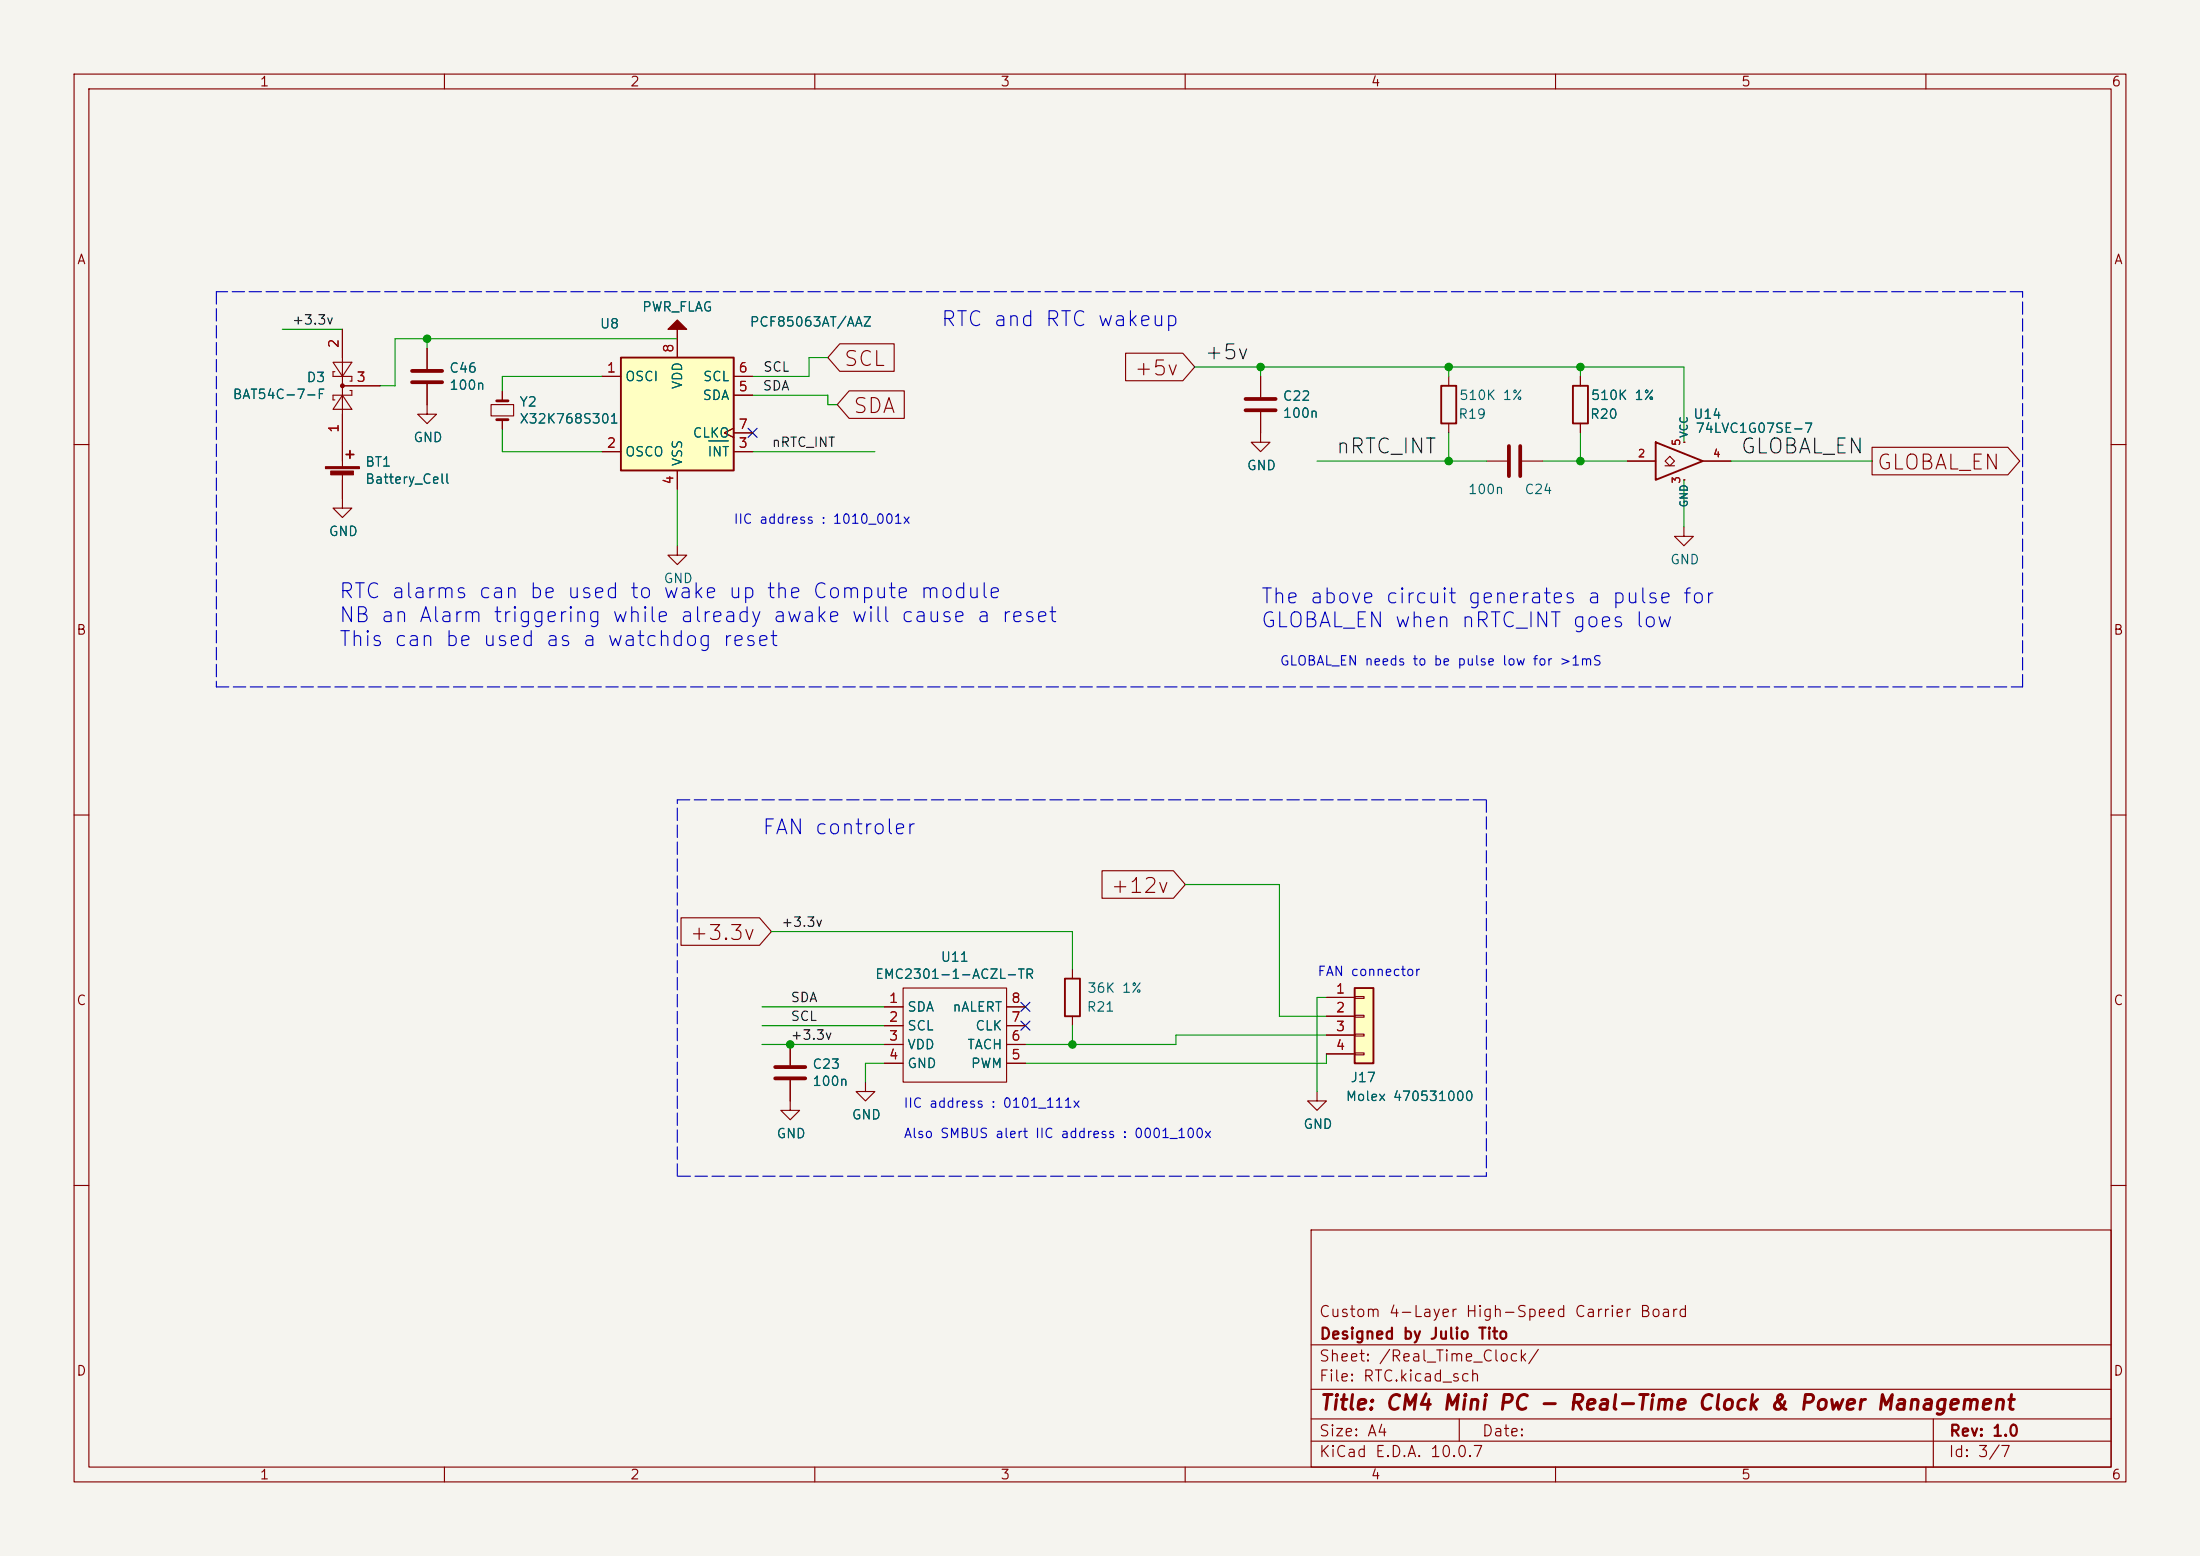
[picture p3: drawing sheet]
<svg xmlns="http://www.w3.org/2000/svg" width="297mm" height="210mm" viewBox="0 0 297 210" stroke-linecap="round" stroke-linejoin="round" font-family="sans-serif">
<path d="M0 0h297v210h-297z" fill="#f5f4ef" stroke="#f5f4ef" stroke-width=".14"/>
<g fill="none" stroke="#840000" stroke-width=".15">
<path d="M10 10h277v190h-277zM12 12h273v186h-273zM60 10v2M110 10v2M160 10v2M210 10v2M260 10v2M45 48.9h2.5l-1.3 1.9zM45.2 50.2h-.2v.6h2.5v.6h-.3M46.2 53.3l1.3 1.9h-2.5zM46.2 44.5v18.5M46.2 52.1h5.1"/>
<path d="M47.2 52.7h.3v.6h-2.5v.7h.2M57.7 47v2.8M57.7 51.8v2.8M66.3 54.6h3v1.5h-3zM67.8 52.8v1.3M67.8 56.6v1.3M170.2 55.6v4.1h1.2l-1.2 1.3-1.3-1.3h1.3M170.2 50.8v2.8M195.6 50.8v1.3M195.6 57.2v1.2M227.3 59.7h.1M10 60h2"/>
<path d="M46.2 64v4.6h1.3l-1.3 1.3-1.2-1.3h1.2M91.4 73.7v1.2h1.3l-1.3 1.3-1.2-1.3h1.2M219.7 62.2h3.8M224.8 62.2l.6-.6 .7 .6-.7 .7zM224.8 62.9h1.3M227.3 64.8h.1M229.9 62.2h3.8M285 60h2M10 110h2M285 110h2M106.7 145.8v4.1h1.2l-1.2 1.2-1.3-1.2h1.3M106.7 141v2.8"/>
<path d="M116.8 146.1v1.2h1.3l-1.3 1.3-1.2-1.3h1.2M10 160h2M177 166h108v32h-108zM285 160h2M60 198v2M110 198v2M160 198v2M177 194.5h108M177 191.5h108M177 187.5h108M177 181.5h108M197 191.5v3"/>
<path d="M210 198v2M260 198v2M261 191.5v6.5"/>
</g>
<g fill="#840000" stroke="#840000" stroke-width=".15">
<path d="M43.9 63h4.6v.2h-4.6z"/>
<path d="M44.7 63.6h3v.5h-3z"/>
<circle cx="46.2" cy="52.1" r=".25"/>
</g>
<path d="M194.6 52.1h2v5.1h-2zM223.5 59.7l6.4 2.5-6.4 2.6zM46.7 61.3h1.1M47.2 60.8v1" fill="none" stroke="#840000" stroke-width=".25"/>
<path d="M55.6 50.1h4.1M55.6 51.6h4.1M168.1 53.8h4.1M168.1 55.4h4.1M104.6 144h4.1M104.6 145.5h4.1" fill="none" stroke="#840000" stroke-width=".51"/>
<path d="M67.1 56.6h1.5M67.1 54.1h1.5" fill="none" stroke="#840000" stroke-width=".38"/>
<path d="M83.8 48.3h15.3v15.2h-15.3z" fill="#ffffc2"/>
<path d="M83.8 48.3h15.3v15.2h-15.3z" fill="none" stroke="#840000" stroke-width=".25"/>
<path d="M81.3 50.8h2.5M91.4 45.7v2.6M99.1 57.8l-1.3 .6 1.3 .7M99.1 50.8h2.5M99.1 53.3h2.5M99.1 58.4h2.5M81.3 61h2.5M91.4 63.5v2.5M99.1 61h2.5" fill="none" stroke="#840000" stroke-width=".15"/>
<path d="M95.7 59.5h2.6" fill="none" stroke="#006464" stroke-width=".15"/>
<path d="M182.9 133.4h2.5v10.1h-2.5z" fill="#ffffc2"/>
<path d="M212.3 52.1h2.1v5.1h-2.1zM143.8 132.1h2v5.1h-2zM182.9 133.4h2.5v10.1h-2.5z" fill="none" stroke="#840000" stroke-width=".25"/>
<g fill="none" stroke="#840000" stroke-width=".15">
<path d="M46.2 44.5v3.8M46.2 55.9v6.3M46.2 52.1h5.1M57.7 51.8v4.1h1.2l-1.2 1.3-1.3-1.3h1.3M57.7 47v2.8M67.8 52.8v1.3M67.8 56.6v1.3M81.3 50.8h2.5M91.4 45.7v2.6M99.1 57.8l-1.3 .6 1.3 .7M99.1 50.8h2.5M99.1 53.3h2.5"/>
<path d="M99.1 58.4h2.5M113.4 46.4h7.3v3.7h-7.3l-1.6-1.8zM114.6 52.8h7.5v3.7h-7.5l-1.6-1.9zM152 47.7h7.7l1.6 1.8-1.6 1.9h-7.7zM170.2 50.8v2.8M170.2 55.6v2.8M213.4 50.8v1.3M213.4 57.2v1.2M227.3 59.7h.1M46.2 64.8v2.5M81.3 61h2.5M91.4 63.5v2.5"/>
<path d="M99.1 61h2.5M200.7 62.2h2.8M205.5 62.2h2.8M219.7 62.2h3.8M227.3 71.1v1.3h1.3l-1.3 1.3-1.2-1.3h1.2M227.3 64.8h.1M229.9 62.2h3.8M252.7 60.4h18.4l1.6 1.8-1.6 1.9h-18.4zM148.8 117.5h9.6l1.6 1.9-1.6 1.8h-9.6zM91.9 123.9h10.6l1.6 1.8-1.6 1.9h-10.6zM119.4 135.9h2.5M119.4 138.4h2.5"/>
<path d="M121.9 133.4h14v12.7h-14zM135.9 135.9h2.5M135.9 138.4h2.5M144.8 130.8v1.3M144.8 137.2v1.2M179.1 134.6h3.8M179.1 137.2h3.8M179.1 139.7h3.8M182.9 134.5h1.2v.2h-1.2zM182.9 137h1.2v.3h-1.2zM182.9 139.6h1.2v.2h-1.2zM106.7 141v2.8"/>
<path d="M106.7 145.8v2.8M119.4 141h2.5M119.4 143.5h2.5M135.9 141h2.5M135.9 143.5h2.5M177.8 147.3v1.3h1.3l-1.3 1.3-1.3-1.3h1.3M179.1 142.2h3.8M182.9 142.1h1.2v.3h-1.2z"/>
</g>
<path d="M90.2 44.5l1.2-1.3 1.3 1.3h-1.3v1.2v-1.2z" fill="#840000" stroke="#840000" stroke-width=".15"/>
<path d="M203.7 60.2v4.1M205.2 60.2v4.1" fill="none" stroke="#840000" stroke-width=".51"/>
<path d="M29.2 39.4v53.3M273 39.4h-243.8M29.2 92.7h243.8M273 92.7v-53.3M91.4 108h109.3M200.7 108v50.8M91.4 158.8v-50.8M200.7 158.8h-109.3" fill="none" stroke="#0000c2" stroke-width=".15" stroke-dasharray="1.7 .6"/>
<g fill="none" stroke="#009600" stroke-width=".15">
<path d="M38.1 44.5h8.1M57.7 45.7v1.3M67.8 57.9v3.1h13.5M81.3 50.8h-13.5v2M91.4 45.7h-38.1v6.4h-2M101.6 53.3h10.2v1.3h1.2M111.8 48.3h-2.6v2.5h-7.6M161.3 49.5h66v10.2M170.2 49.5v1.3M195.6 49.5v1.3M195.6 58.4v3.8M213.4 49.5v1.3"/>
<path d="M213.4 58.4v3.8M91.4 66v7.7M101.6 61h16.5M177.8 62.2h22.9M208.3 62.2h11.4M227.3 64.8v6.3M233.7 62.2h19M160 119.4h12.7v17.8h6.4M102.9 135.9h16.5M102.9 138.4h16.5M104.1 125.7h40.7v5.1M144.8 138.4v2.6"/>
<path d="M179.1 139.7h-20.4v1.3h-20.3M179.1 134.6h-1.3v12.7M102.9 141h16.5M119.4 143.5h-2.6v2.6M179.1 142.2v1.3h-40.7"/>
</g>
<path d="M101 57.8l1.2 1.2M102.2 57.8l-1.2 1.2M137.8 137.8l1.2 1.2M137.8 135.3l1.2 1.2M139 137.8l-1.2 1.2M139 135.3l-1.2 1.2" fill="none" stroke="#000084" stroke-width=".15"/>
<path d="M95.7 59.5h2.6" fill="none" stroke="#006464" stroke-width=".15"/>
<g fill="#009600" stroke="#009600" stroke-width=".14">
<circle cx="106.7" cy="141" r=".51"/>
<circle cx="144.8" cy="141" r=".51"/>
<circle cx="57.7" cy="45.7" r=".51"/>
<circle cx="213.4" cy="62.2" r=".51"/>
<circle cx="195.6" cy="62.2" r=".51"/>
<circle cx="195.6" cy="49.5" r=".51"/>
<circle cx="213.4" cy="49.5" r=".51"/>
<circle cx="170.2" cy="49.5" r=".51"/>
</g>
<g font-size="2" fill="#0000c2">
<text x="126.9" y="44.6">RTC and RTC wakeup</text>
<text x="45.6" y="81.3">RTC alarms can be used to wake up the Compute module</text>
<text x="170.1" y="82">The above circuit generates a pulse for</text>
<text x="45.6" y="84.5">NB an Alarm triggering while already awake will cause a reset</text>
<text x="45.6" y="87.7">This can be used as a watchdog reset</text>
<text x="170.1" y="85.2">GLOBAL_EN when nRTC_INT goes low</text>
<text x="102.8" y="113.1">FAN controler</text>
</g>
<g font-size="2" fill="#840000">
<text x="113.8" y="49.9">SCL</text>
<text x="153" y="51.2">+5v</text>
<text x="115" y="56.3">SDA</text>
<text x="253.2" y="63.9">GLOBAL_EN</text>
<text x="149.8" y="121.1">+12v</text>
<text x="92.9" y="127.4">+3.3v</text>
<text x="178" y="190.8">Title: CM4 Mini PC - Real-Time Clock &amp; Power Management</text>
</g>
<g font-size="2" fill="#0f0f0f">
<text x="162.5" y="49">+5v</text>
<text x="180.2" y="61.7">nRTC_INT</text>
<text x="234.8" y="61.7">GLOBAL_EN</text>
</g>
<g font-size="1.5" fill="#840000">
<text x="178" y="178.1">Custom 4-Layer High-Speed Carrier Board</text>
<text x="178" y="184.1">Sheet: /Real_Time_Clock/</text>
<text x="178" y="181.1">Designed by Julio Tito</text>
<text x="178" y="186.8">File: RTC.kicad_sch</text>
<text x="178" y="197">KiCad E.D.A. 10.0.7</text>
<text x="178" y="194.2">Size: A4</text>
<text x="200" y="194.2">Date:</text>
<text x="263" y="197">Id: 3/7</text>
<text x="263" y="194.2">Rev: 1.0</text>
</g>
<g font-size="1.3" fill="#840000">
<text x="35" y="12">1</text>
<text x="85" y="12">2</text>
<text x="135" y="12">3</text>
<text x="185" y="12">4</text>
<text x="235" y="12">5</text>
<text x="285" y="12">6</text>
<text x="10.3" y="36">A</text>
<text x="285.3" y="36">A</text>
<text x="10.2" y="86">B</text>
<text x="285.2" y="86">B</text>
<text x="10.2" y="136">C</text>
<text x="285.2" y="136">C</text>
<text x="10.2" y="186">D</text>
<text x="285.2" y="186">D</text>
<text x="35" y="200">1</text>
<text x="85" y="200">2</text>
<text x="135" y="200">3</text>
<text x="185" y="200">4</text>
<text x="235" y="200">5</text>
<text x="285" y="200">6</text>
</g>
<g font-size="1.3" fill="#0f0f0f">
<text x="39.3" y="44.1">+3.3v</text>
<text x="102.9" y="53">SDA</text>
<text x="102.9" y="50.5">SCL</text>
<text x="104.1" y="60.6">nRTC_INT</text>
<text x="105.4" y="125.4">+3.3v</text>
<text x="106.7" y="135.6">SDA</text>
<text x="106.7" y="140.7">+3.3v</text>
<text x="106.7" y="138.1">SCL</text>
</g>
<g font-size="1.3" fill="#a90000">
<text x="46" y="47.1" transform="rotate(-90 46 47.1)">2</text>
<text x="91.2" y="47.7" transform="rotate(-90 91.2 47.7)">8</text>
<text x="48" y="51.9">3</text>
<text x="81.8" y="50.6">1</text>
<text x="99.6" y="53.1">5</text>
<text x="99.6" y="50.6">6</text>
<text x="46" y="58.5" transform="rotate(-90 46 58.5)">1</text>
<text x="99.6" y="58.2">7</text>
<text x="81.8" y="60.7">2</text>
<text x="91.2" y="65.5" transform="rotate(-90 91.2 65.5)">4</text>
<text x="99.6" y="60.7">3</text>
<text x="119.9" y="135.7">1</text>
<text x="136.4" y="135.7">8</text>
<text x="180.2" y="134.4">1</text>
<text x="180.2" y="136.9">2</text>
<text x="119.9" y="138.2">2</text>
<text x="119.9" y="140.8">3</text>
<text x="119.9" y="143.3">4</text>
<text x="136.4" y="143.3">5</text>
<text x="136.4" y="140.8">6</text>
<text x="136.4" y="138.2">7</text>
<text x="180.2" y="139.5">3</text>
<text x="180.2" y="142">4</text>
</g>
<g font-size="1.3" fill="#006464">
<text x="80.9" y="44.7">U8</text>
<text x="86.6" y="42.4">PWR_FLAG</text>
<text x="101.1" y="44.4">PCF85063AT/AAZ</text>
<text x="41.3" y="51.9">D3</text>
<text x="60.6" y="50.6">C46</text>
<text x="60.6" y="52.9">100n</text>
<text x="84.3" y="51.8">OSCI</text>
<text x="92.4" y="52.6" transform="rotate(-90 92.4 52.6)">VDD</text>
<text x="94.8" y="51.8">SCL</text>
<text x="31.3" y="54.2">BAT54C-7-F</text>
<text x="55.7" y="60">GND</text>
<text x="70" y="55.2">Y2</text>
<text x="70" y="57.5">X32K768S301</text>
<text x="93.4" y="59.4">CLKO</text>
<text x="94.8" y="54.3">SDA</text>
<text x="173.1" y="54.4">C22</text>
<text x="173.1" y="56.7">100n</text>
<text x="196.8" y="56.8">R19</text>
<text x="196.9" y="54.3">510K 1%</text>
<text x="214.6" y="56.8">R20</text>
<text x="214.7" y="54.3">510K 1%</text>
<text x="228.5" y="56.8">U14</text>
<text x="228.8" y="58.7">74LVC1G07SE-7</text>
<text x="49.2" y="63.3">BT1</text>
<text x="49.2" y="65.6">Battery_Cell</text>
<text x="84.3" y="61.9">OSCO</text>
<text x="92.4" y="63" transform="rotate(-90 92.4 63)">VSS</text>
<text x="95.4" y="61.9">INT</text>
<text x="168.2" y="63.8">GND</text>
<text x="198.1" y="67">100n</text>
<text x="205.7" y="67">C24</text>
<text x="44.3" y="72.7">GND</text>
<text x="225.4" y="76.5">GND</text>
<text x="89.5" y="79">GND</text>
<text x="126.9" y="130.1">U11</text>
<text x="118" y="132.4">EMC2301-1-ACZL-TR</text>
<text x="122.4" y="136.9">SDA</text>
<text x="128.5" y="136.9">nALERT</text>
<text x="146.6" y="136.9">R21</text>
<text x="146.7" y="134.3">36K 1%</text>
<text x="122.4" y="139.4">SCL</text>
<text x="122.4" y="141.9">VDD</text>
<text x="130.5" y="141.9">TACH</text>
<text x="131.6" y="139.4">CLK</text>
<text x="109.6" y="144.6">C23</text>
<text x="109.6" y="146.9">100n</text>
<text x="122.4" y="144.5">GND</text>
<text x="131" y="144.5">PWM</text>
<text x="181.6" y="148.9">Molex 470531000</text>
<text x="182.2" y="146.4">J17</text>
<text x="104.7" y="153.9">GND</text>
<text x="114.9" y="151.4">GND</text>
<text x="175.9" y="152.7">GND</text>
</g>
<g font-size="1.3" fill="#0000c2">
<text x="99" y="71">IIC address : 1010_001x</text>
<text x="172.7" y="90.1">GLOBAL_EN needs to be pulse low for &gt;1mS</text>
<text x="177.8" y="132.1">FAN connector</text>
<text x="121.9" y="149.8">IIC address : 0101_111x</text>
<text x="121.9" y="153.9">Also SMBUS alert IIC address : 0001_100x</text>
</g>
<g font-size="1" fill="#006464">
<text x="228.1" y="59.2" transform="rotate(-90 228.1 59.2)">VCC</text>
<text x="228.1" y="68.6" transform="rotate(-90 228.1 68.6)">GND</text>
</g>
<g font-size="1" fill="#a90000">
<text x="221" y="62">2</text>
<text x="227.1" y="65.4" transform="rotate(-90 227.1 65.4)">3</text>
<text x="227.1" y="60.3" transform="rotate(-90 227.1 60.3)">5</text>
<text x="231.2" y="62">4</text>
</g>
</svg>
